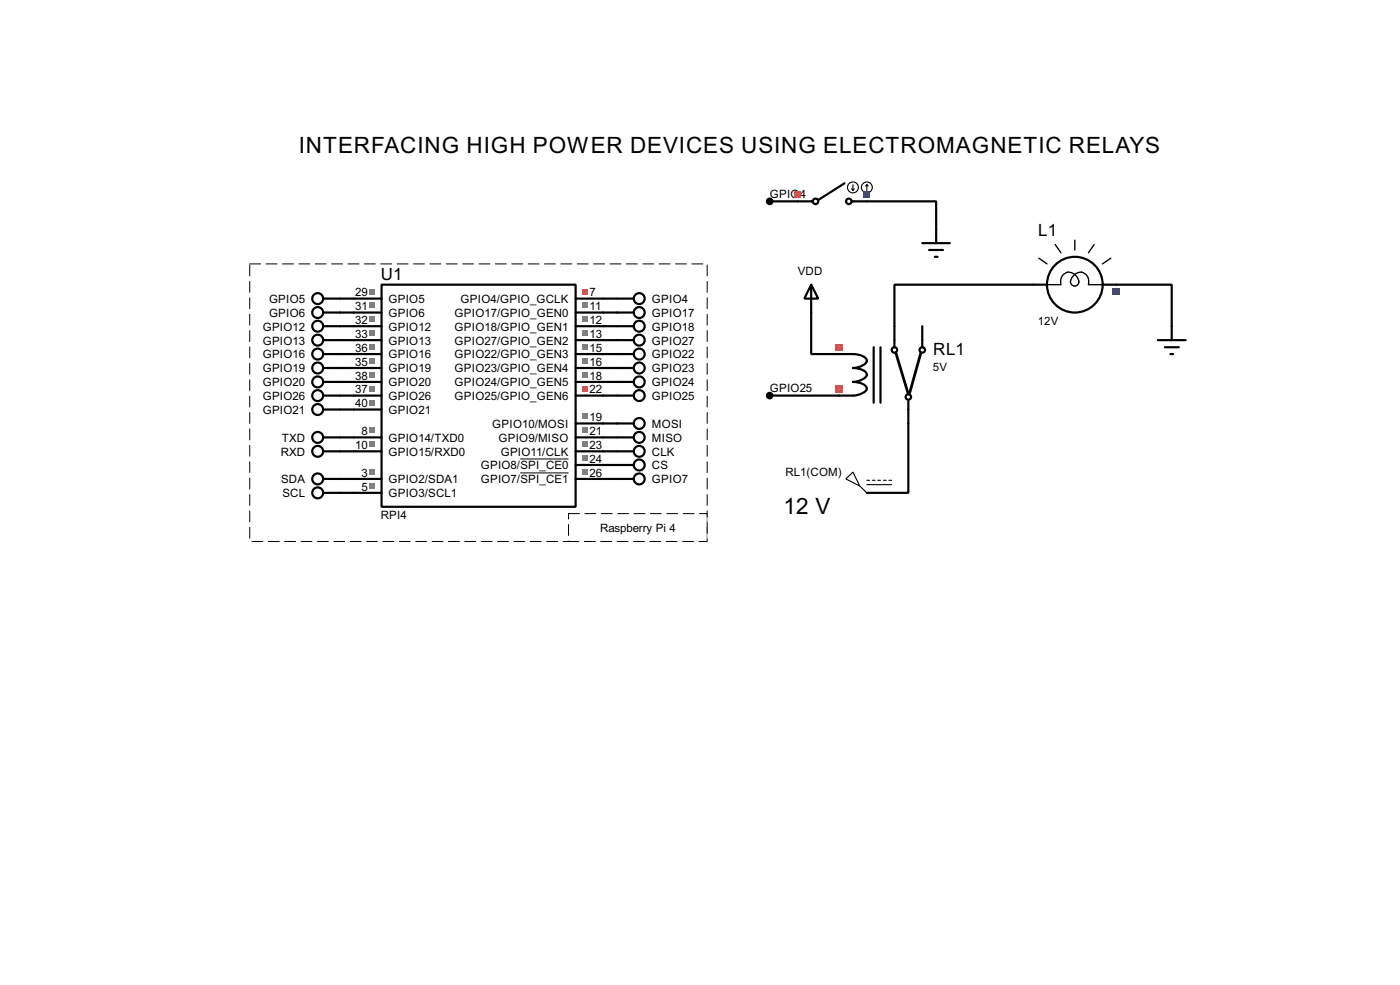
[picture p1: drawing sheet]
<svg xmlns="http://www.w3.org/2000/svg" width="256mm" height="180mm" viewBox="0 0 256 180" stroke-linecap="round" stroke-linejoin="round" font-family="sans-serif">
<g fill="none" stroke="#000" stroke-width=".4">
<path d="M141 36.9h5.1M158.8 36.9h12.7v5.1M62.3 54.7h7.6M62.3 57.2h7.6M62.3 59.7h7.6M69.9 52.1h35.6v40.7h-35.6zM105.5 54.7h7.6M105.5 57.2h7.6M105.5 59.7h7.6M148.6 57.2v7.6h5.1M189.3 52.1h-25.4v7.6M204.5 52.1h10.2v7.6"/>
<path d="M62.3 62.3h7.6M62.3 67.4h7.6M62.3 72.4h7.6M62.3 64.8h7.6M62.3 69.9h7.6M62.3 75h7.6M105.5 62.3h7.6M105.5 67.4h7.6M105.5 72.4h7.6M105.5 64.8h7.6M105.5 69.9h7.6M105.5 77.5h7.6"/>
<path d="M141 72.4h12.7M166.4 77.5v12.7h-7.6M62.3 87.7h7.6M62.3 90.2h7.6M62.3 82.6h7.6M62.3 80.1h7.6M105.5 87.7h7.6M105.5 82.6h7.6M105.5 80.1h7.6M105.5 85.1h7.6"/>
</g>
<path d="M45.8 48.3h83.8v50.8h-83.8zM104.2 94h25.4v5.1h-25.4z" fill="none" stroke="#fff" stroke-width=".18"/>
<path d="M45.8 48.3h83.8v50.8h-83.8zM104.2 94h25.4v5.1h-25.4z" fill="none" stroke="#000" stroke-width=".18" stroke-dasharray="2 1"/>
<path d="M95.3 84h8.9M95.3 86.6h8.9" fill="none" stroke="#000" stroke-width=".18"/>
<g fill="#808080">
<path d="M67.7 85.9h1.1v1h-1.1z"/>
<path d="M67.7 88.4h1.1v1.1h-1.1z"/>
</g>
<path d="M106.6 52.9h1v1h-1z" fill="#ff4040"/>
<g fill="#808080">
<path d="M106.6 55.4h1v1h-1z"/>
<path d="M106.6 60.5h1v1h-1z"/>
<path d="M106.6 63h1v1.1h-1z"/>
<path d="M106.6 75.7h1v1.1h-1z"/>
<path d="M106.6 78.3h1v1h-1z"/>
<path d="M106.6 80.8h1v1h-1z"/>
<path d="M67.7 52.9h1.1v1h-1.1z"/>
<path d="M67.7 55.4h1.1v1h-1.1z"/>
<path d="M67.7 60.5h1.1v1h-1.1z"/>
<path d="M67.7 65.6h1.1v1h-1.1z"/>
<path d="M67.7 70.7h1.1v1h-1.1z"/>
<path d="M67.7 80.8h1.1v1h-1.1z"/>
<path d="M106.6 58h1v1h-1z"/>
<path d="M106.6 65.6h1v1h-1z"/>
<path d="M106.6 68.1h1v1h-1z"/>
</g>
<path d="M106.6 70.7h1v1h-1z" fill="#ff4040"/>
<g fill="#808080">
<path d="M106.6 83.4h1v1h-1z"/>
<path d="M106.6 85.9h1v1h-1z"/>
<path d="M67.7 58h1.1v1h-1.1z"/>
<path d="M67.7 63h1.1v1.1h-1.1z"/>
<path d="M67.7 68.1h1.1v1h-1.1z"/>
<path d="M67.7 73.2h1.1v1h-1.1z"/>
<path d="M67.7 78.3h1.1v1h-1.1z"/>
</g>
<g fill="none" stroke="#000" stroke-width=".4">
<path d="M59.2 54.7h3.1M59.2 57.2h3.1M59.2 59.7h3.1M113.1 54.7h3M113.1 57.2h3M113.1 59.7h3M163.9 59.7v3.9M169 59.7v3.9M59.2 62.3h3.1M59.2 67.4h3.1M59.2 72.4h3.1M59.2 64.8h3.1"/>
<path d="M59.2 69.9h3.1M59.2 75h3.1M113.1 62.3h3M113.1 67.4h3M113.1 72.4h3M113.1 64.8h3M113.1 69.9h3M113.1 77.5h3M153.7 64.8a8.7 8.7 0 0 1 4.3 .3 .88 .88 0 0 1 .7 1.2 3.2 3.2 0 0 1-2.4 1.1 3.3 3.3 0 0 1 2.4 .8 .89 .89 0 0 1-.7 1.2l-1.1 .4-.6 .1a3.3 3.3 0 0 1 2.4 .9l.1 .4a2.75 2.75 0 0 1-2.5 1.2h-2.6M160.1 63.6v10.1M161.3 63.6v10.1M166.4 73.2v4.3"/>
<path d="M59.2 87.7h3.1M59.2 90.2h3.1M59.2 82.6h3.1M59.2 80.1h3.1M113.1 87.7h3M113.1 82.6h3M113.1 80.1h3M113.1 85.1h3"/>
<circle cx="58.2" cy="57.2" r="1"/>
<circle cx="58.2" cy="54.7" r="1"/>
<circle cx="58.2" cy="59.7" r="1"/>
<circle cx="117.1" cy="59.7" r="1"/>
<circle cx="117.1" cy="54.7" r="1"/>
<circle cx="117.1" cy="57.2" r="1"/>
<circle cx="58.2" cy="72.4" r="1"/>
<circle cx="58.2" cy="67.4" r="1"/>
<circle cx="58.2" cy="69.9" r="1"/>
<circle cx="58.2" cy="75" r="1"/>
<circle cx="58.2" cy="64.8" r="1"/>
<circle cx="58.2" cy="62.3" r="1"/>
<circle cx="117.1" cy="67.4" r="1"/>
<circle cx="117.1" cy="77.5" r="1"/>
<circle cx="117.1" cy="69.9" r="1"/>
<circle cx="117.1" cy="62.3" r="1"/>
<circle cx="117.1" cy="72.4" r="1"/>
<circle cx="117.1" cy="64.8" r="1"/>
<circle cx="163.8" cy="64.1" r=".5"/>
<circle cx="166.4" cy="72.7" r=".5"/>
<circle cx="168.9" cy="64.1" r=".5"/>
<circle cx="58.2" cy="87.7" r="1"/>
<circle cx="58.2" cy="82.6" r="1"/>
<circle cx="58.2" cy="90.2" r="1"/>
<circle cx="58.2" cy="80.1" r="1"/>
<circle cx="117.1" cy="82.6" r="1"/>
<circle cx="117.1" cy="80.1" r="1"/>
<circle cx="117.1" cy="87.7" r="1"/>
<circle cx="117.1" cy="85.1" r="1"/>
</g>
<path d="M164.1 64.6l2.3 7.6M168.7 64.6l-2 7.3" fill="none" stroke="#000" stroke-width=".5"/>
<g fill="#ff4040">
<path d="M153.1 62.9h1.3v1.3h-1.3z"/>
<path d="M153.1 70.5h1.3v1.3h-1.3z"/>
</g>
<circle cx="141" cy="72.4" r=".5" fill="#000" stroke="#000" stroke-width=".4"/>
<g fill="none" stroke="#000" stroke-width=".4">
<path d="M148.6 52.1l1.3 2.6h-2.5zM148.6 52.1v5.1M189.3 52.1h2.5M202 52.1h2.5"/>
<circle cx="196.9" cy="52.1" r="5.1"/>
</g>
<path d="M190.3 47.3l1.5 1M191.8 52.1h2.6a1.66 1.66 0 0 1 .9-2.2 1.66 1.66 0 0 1 2.1 1 .83 .83 0 0 1 .1 1.2 .83 .83 0 0 1-1.2 0 .83 .83 0 0 1 0-1.2 1.66 1.66 0 0 1 2.9-.4l.2 .9v.7h2.6M193.3 44.8l1.1 1.5M196.9 44v1.8M200.5 44.8l-1.1 1.5M203.5 47.3l-1.5 1" fill="none" stroke="#000" stroke-width=".25"/>
<path d="M203.9 52.8h1.3v1.2h-1.3z" fill="#4040ff"/>
<g fill="none" stroke="#000" stroke-width=".4">
<path d="M146.1 36.9h2.8M154.7 33.6l-4.8 3M156 36.9h2.8M214.7 59.7v2.6M212.1 62.3h5.1M213.4 63.6h2.6M214.4 64.8h.5"/>
<circle cx="149.4" cy="36.9" r=".5"/>
<circle cx="155.5" cy="36.9" r=".5"/>
</g>
<g fill="none" stroke="#000" stroke-width=".2">
<path d="M156 34.6l.3 .3M156.3 33.8v1.1M156.5 34.6l-.2 .3M158.8 33.8l-.2 .3M158.8 33.8l.3 .3M158.8 33.8v1.1M155 87.7l1.3-1.3 1.2 2.6zM157.5 89l1.3 1.2M158.8 87.9h.5M158.8 88.7h4.6M159.8 87.9h.5M160.8 87.9h.5"/>
<path d="M161.9 87.9h.5M162.9 87.9h.5"/>
<circle cx="156.2" cy="34.3" r="1"/>
<circle cx="158.8" cy="34.3" r="1"/>
</g>
<path d="M145.5 35h1.2v1.2h-1.2z" fill="#ff4040"/>
<path d="M158.2 35h1.2v1.2h-1.2z" fill="#4040ff"/>
<circle cx="141" cy="36.9" r=".5" fill="#000" stroke="#000" stroke-width=".4"/>
<path d="M169 44.5h5M170.2 45.8h2.6M171.3 47h.5M171.5 42v2.5" fill="none" stroke="#000" stroke-width=".4"/>
<g font-size="4.6">
<text x="54.7" y="27.9">INTERFACING HIGH POWER DEVICES USING ELECTROMAGNETIC RELAYS</text>
<text x="143.6" y="94">12 V</text>
</g>
<g font-size="3.5">
<text x="190.2" y="43.3">L1</text>
<text x="69.8" y="51.3">U1</text>
<text x="171" y="64.9">RL1</text>
</g>
<g font-size="2.4">
<text x="141" y="36.3">GPIO4</text>
<text x="146.1" y="50.4">VDD</text>
<text x="49.3" y="55.4">GPIO5</text>
<text x="49.3" y="58">GPIO6</text>
<text x="65.1" y="54.3">29</text>
<text x="65.1" y="56.8">31</text>
<text x="65.1" y="59.3">32</text>
<text x="71.2" y="55.4">GPIO5</text>
<text x="71.2" y="58">GPIO6</text>
<text x="83.3" y="58">GPIO17/GPIO_GEN0</text>
<text x="84.4" y="55.4">GPIO4/GPIO_GCLK</text>
<text x="108" y="54.3">7</text>
<text x="108" y="56.8">11</text>
<text x="108" y="59.3">12</text>
<text x="119.4" y="55.4">GPIO4</text>
<text x="119.4" y="58">GPIO17</text>
<text x="190.1" y="59.4">12V</text>
<text x="48.1" y="63.1">GPIO13</text>
<text x="48.1" y="60.5">GPIO12</text>
<text x="48.1" y="65.6">GPIO16</text>
<text x="65.1" y="61.9">33</text>
<text x="65.1" y="64.4">36</text>
<text x="71.2" y="63.1">GPIO13</text>
<text x="71.2" y="60.5">GPIO12</text>
<text x="71.2" y="65.6">GPIO16</text>
<text x="83.3" y="63.1">GPIO27/GPIO_GEN2</text>
<text x="83.3" y="65.6">GPIO22/GPIO_GEN3</text>
<text x="83.3" y="60.5">GPIO18/GPIO_GEN1</text>
<text x="108" y="61.9">13</text>
<text x="108" y="64.4">15</text>
<text x="119.4" y="63.1">GPIO27</text>
<text x="119.4" y="65.6">GPIO22</text>
<text x="119.4" y="60.5">GPIO18</text>
<text x="48.1" y="68.1">GPIO19</text>
<text x="48.1" y="70.7">GPIO20</text>
<text x="65.1" y="67">35</text>
<text x="65.1" y="72">37</text>
<text x="65.1" y="69.5">38</text>
<text x="71.2" y="68.1">GPIO19</text>
<text x="71.2" y="70.7">GPIO20</text>
<text x="83.3" y="68.1">GPIO23/GPIO_GEN4</text>
<text x="83.3" y="70.7">GPIO24/GPIO_GEN5</text>
<text x="108" y="67">16</text>
<text x="108" y="69.5">18</text>
<text x="108" y="72">22</text>
<text x="119.4" y="68.1">GPIO23</text>
<text x="119.4" y="70.7">GPIO24</text>
<text x="141" y="71.8">GPIO25</text>
<text x="170.9" y="67.9">5V</text>
<text x="48.1" y="73.2">GPIO26</text>
<text x="48.1" y="75.8">GPIO21</text>
<text x="65.1" y="74.6">40</text>
<text x="71.2" y="73.2">GPIO26</text>
<text x="71.2" y="75.8">GPIO21</text>
<text x="83.3" y="73.2">GPIO25/GPIO_GEN6</text>
<text x="108" y="77.1">19</text>
<text x="119.4" y="73.2">GPIO25</text>
<text x="51.4" y="83.4">RXD</text>
<text x="51.6" y="80.8">TXD</text>
<text x="65.1" y="82.2">10</text>
<text x="66.2" y="79.7">8</text>
<text x="71.2" y="83.4">GPIO15/RXD0</text>
<text x="71.2" y="80.8">GPIO14/TXD0</text>
<text x="90.2" y="78.3">GPIO10/MOSI</text>
<text x="91.3" y="80.8">GPIO9/MISO</text>
<text x="91.7" y="83.4">GPIO11/CLK</text>
<text x="108" y="79.7">21</text>
<text x="108" y="82.2">23</text>
<text x="119.4" y="78.3">MOSI</text>
<text x="119.4" y="80.8">MISO</text>
<text x="119.4" y="83.4">CLK</text>
<text x="51.5" y="88.5">SDA</text>
<text x="66.2" y="87.3">3</text>
<text x="66.2" y="89.8">5</text>
<text x="71.2" y="88.5">GPIO2/SDA1</text>
<text x="88.1" y="85.9">GPIO8/SPI_CE0</text>
<text x="88.1" y="88.5">GPIO7/SPI_CE1</text>
<text x="108" y="84.7">24</text>
<text x="108" y="87.3">26</text>
<text x="119.4" y="85.9">CS</text>
<text x="119.4" y="88.5">GPIO7</text>
<text x="143.9" y="87.2">RL1(COM)</text>
<text x="51.7" y="91">SCL</text>
<text x="69.7" y="95">RPI4</text>
<text x="71.2" y="91">GPIO3/SCL1</text>
<text x="109.9" y="97.3">Raspberry Pi 4</text>
</g>
</svg>
